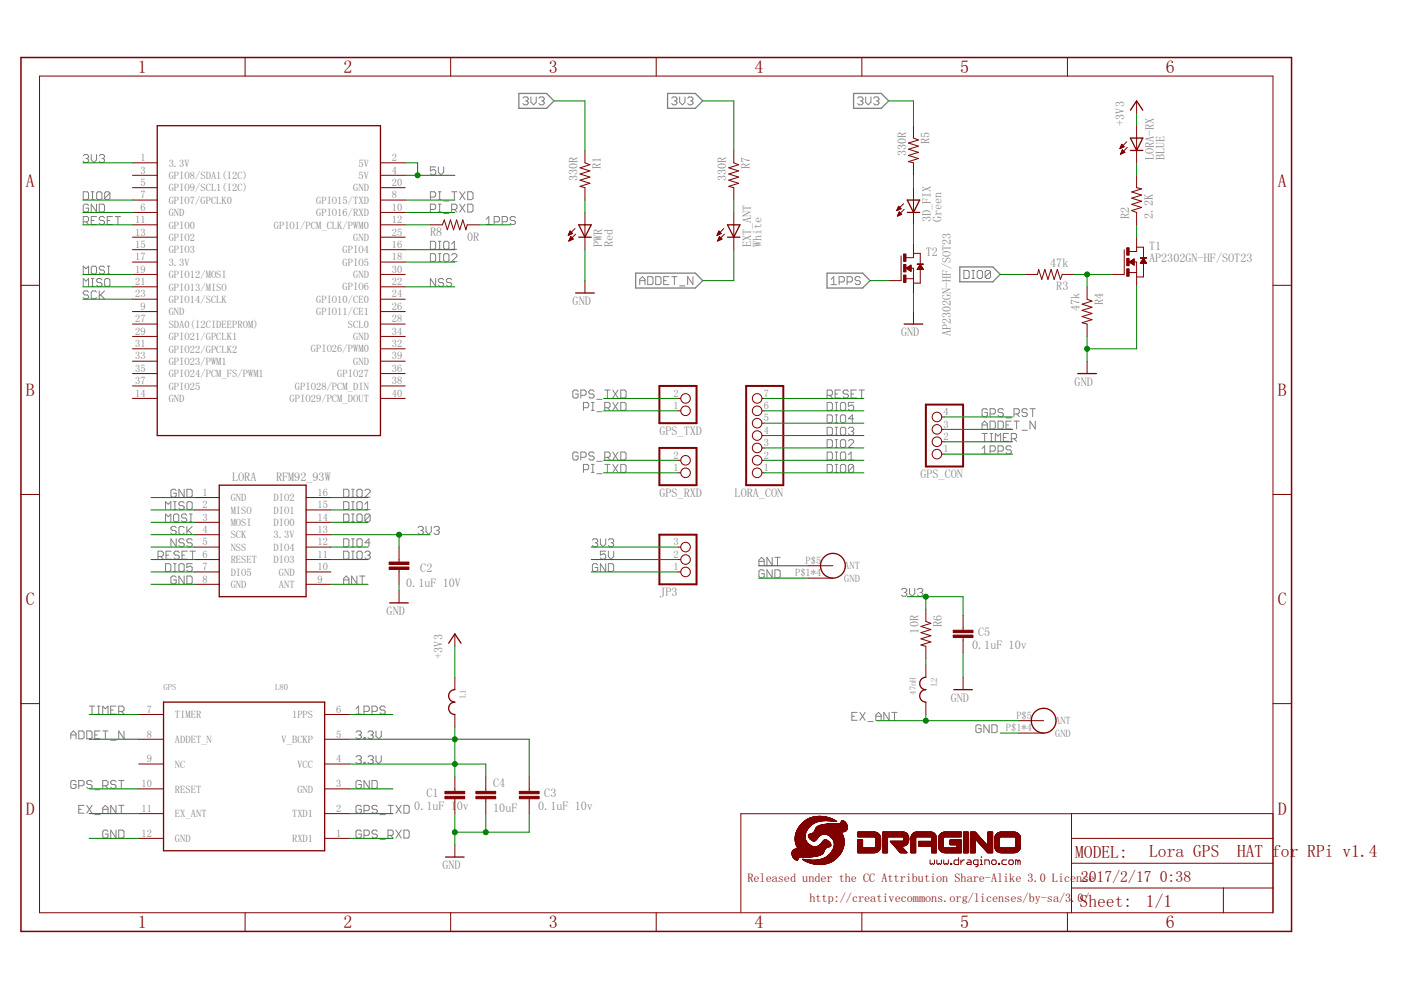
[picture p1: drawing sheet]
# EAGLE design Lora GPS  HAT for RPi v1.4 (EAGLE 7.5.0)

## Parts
3D_FIX  Green  LEDCHIPLED_0603  [CHIPLED_0603]
C1  0.1uF 10v  C-EUC0402  [C0402]
C2  0.1uF 10V  C-EUC0402  [C0402]
C3  0.1uF 10v  C-EUC0402  [C0402]
C4  10uF  C-EUC1206K  [C1206K]
C5  0.1uF 10v  C-EUC0402  [C0402]
EXT_ANT  White  LEDCHIPLED_0603  [CHIPLED_0603]
GPS  L80  [L80]
GPS_ANT  NL  SMA-KE  [SMA-KE]
GPS_CON  PINHD-1X4  [1X04]
GPS_RXD  PINHD-1X2  [1X02]
GPS_TXD  PINHD-1X2  [1X02]
JP3  PINHD-1X3  [1X03]
L1  JLC-PZ2012D800-3R0TF  BEADS0805  [C0805]
L2  47nH  INDUCTOR_0402  [C0402]
LORA  RFM92_93W  [RFM92_93W]
LORA-RX  BLUE  LEDCHIPLED_0603  [CHIPLED_0603]
LORA_ANT  SMA-KE  [SMA-KE]
LORA_CON  PINHD-1X7  [1X07]
PWR  Red  LEDCHIPLED_0603  [CHIPLED_0603]
R1  330R  R-US_R0402  [R0402]
R2  2.2K  R-US_R0402  [R0402]
R3  47k  R-US_R0402  [R0402]
R4  47k  R-US_R0402  [R0402]
R5  330R  R-US_R0402  [R0402]
R6  10R  R-US_R0402  [R0402]
R7  330R  R-US_R0402  [R0402]
R8  0R  R-US_R0805  [R0805]
T1  AP2302GN-HF/SOT23  NMOSFET-SOT23  [SOT-23]
T2  AP2302GN-HF/SOT23  NMOSFET-SOT23  [SOT-23]
U$1  LOGO-NEW  [LOGO-SILK-NEW]
U$2  RPILORASHIELD  [RPILORASHIELD]

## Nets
1PPS: GPS.6(1PPS) GPS_CON.1 R8.2 T2.3(G)
3.3V: C1.2 C3.2 C4.1 GPS.4(VCC) GPS.5(V_BCKP) L1.2
3V3: C2.2 C5.2 JP3.3 L1.1 LORA-RX.A LORA.13(3.3V) R1.1 R5.1 R6.1 R7.1 U$2.1(3.3V) ; supply symbol labelled +3V3
5V: JP3.2 U$2.2(5V) U$2.4(5V)
/RESET: R2.1 T1.1(D)
ADDET_N: EXT_ANT.C GPS.8(ADDET_N) GPS_CON.3
ANT: LORA.9(ANT) LORA_ANT.P$5(ANT)
DIO0: LORA.14(DIO0) LORA_CON.1 R3.2 U$2.7(GPIO7/GPCLK0)
DIO1: LORA.15(DIO1) LORA_CON.2 U$2.16(GPIO4)
DIO2: LORA.16(DIO2) LORA_CON.3 U$2.18(GPIO5)
DIO3: LORA.11(DIO3) LORA_CON.4
DIO4: LORA.12(DIO4) LORA_CON.5
DIO5: LORA.7(DIO5) LORA_CON.6
EX_ANT: GPS.11(EX_ANT) GPS_ANT.P$5(ANT) L2.2
GND: C1.1 C2.1 C3.1 C4.2 C5.1 GPS.3(GND) GPS.12(GND) GPS_ANT.P$1(GND) GPS_ANT.P$2(GND) GPS_ANT.P$3(GND) GPS_ANT.P$4(GND) JP3.1 LORA.1(GND) LORA.8(GND) LORA_ANT.P$1(GND) LORA_ANT.P$2(GND) LORA_ANT.P$3(GND) LORA_ANT.P$4(GND) PWR.C R4.2 T1.2(S) T2.2(S) U$2.6(GND)
GPS_RST: GPS.10(RESET) GPS_CON.4
GPS_RXD: GPS.1(RXD1) GPS_RXD.2
GPS_TXD: GPS.2(TXD1) GPS_TXD.2
MISO: LORA.2(MISO) U$2.21(GPIO13/MISO)
MOSI: LORA.3(MOSI) U$2.19(GPIO12/MOSI)
N$1: R3.1 R4.1 T1.3(G)
N$2: 3D_FIX.A R5.2
N$3: 3D_FIX.C T2.1(D)
N$4: L2.1 R6.2
N$5: EXT_ANT.A R7.2
N$6: PWR.A R1.2
N$7: R8.1 U$2.12(GPIO1/PCM_CLK/PWM0)
N$60: LORA-RX.C R2.2
NSS: LORA.5(NSS) U$2.22(GPIO6)
PI_RXD: GPS_TXD.1 U$2.10(GPIO16/RXD)
PI_TXD: GPS_RXD.1 U$2.8(GPIO15/TXD)
RESET: LORA.6(RESET) LORA_CON.7 U$2.11(GPIO0)
SCK: LORA.4(SCK) U$2.23(GPIO14/SCLK)
TIMER: GPS.7(TIMER) GPS_CON.2
Unconnected: GPS.9(NC) U$2.3(GPIO8/SDA1(I2C)) U$2.5(GPIO9/SCL1(I2C)) U$2.9(GND) U$2.13(GPIO2) U$2.14(GND) U$2.15(GPIO3) U$2.17(3.3V) U$2.20(GND) U$2.24(GPIO10/CE0) U$2.25(GND) U$2.26(GPIO11/CE1) U$2.27(SDA0(I2CIDEEPROM)) U$2.28(SCL0) U$2.29(GPIO21/GPCLK1) U$2.30(GND) U$2.31(GPIO22/GPCLK2) U$2.32(GPIO26/PWM0) U$2.33(GPIO23/PWM1) U$2.34(GND) U$2.35(GPIO24/PCM_FS/PWM1) U$2.36(GPIO27) U$2.37(GPIO25) U$2.38(GPIO28/PCM_DIN) U$2.39(GND) U$2.40(GPIO29/PCM_DOUT)

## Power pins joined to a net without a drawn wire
GND: LORA.10(GND)

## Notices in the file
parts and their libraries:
dragino: http://creativecommons.org/licenses/by-sa/3.0
dragino: Released under the CC Attribution Share-Alike 3.0 License
